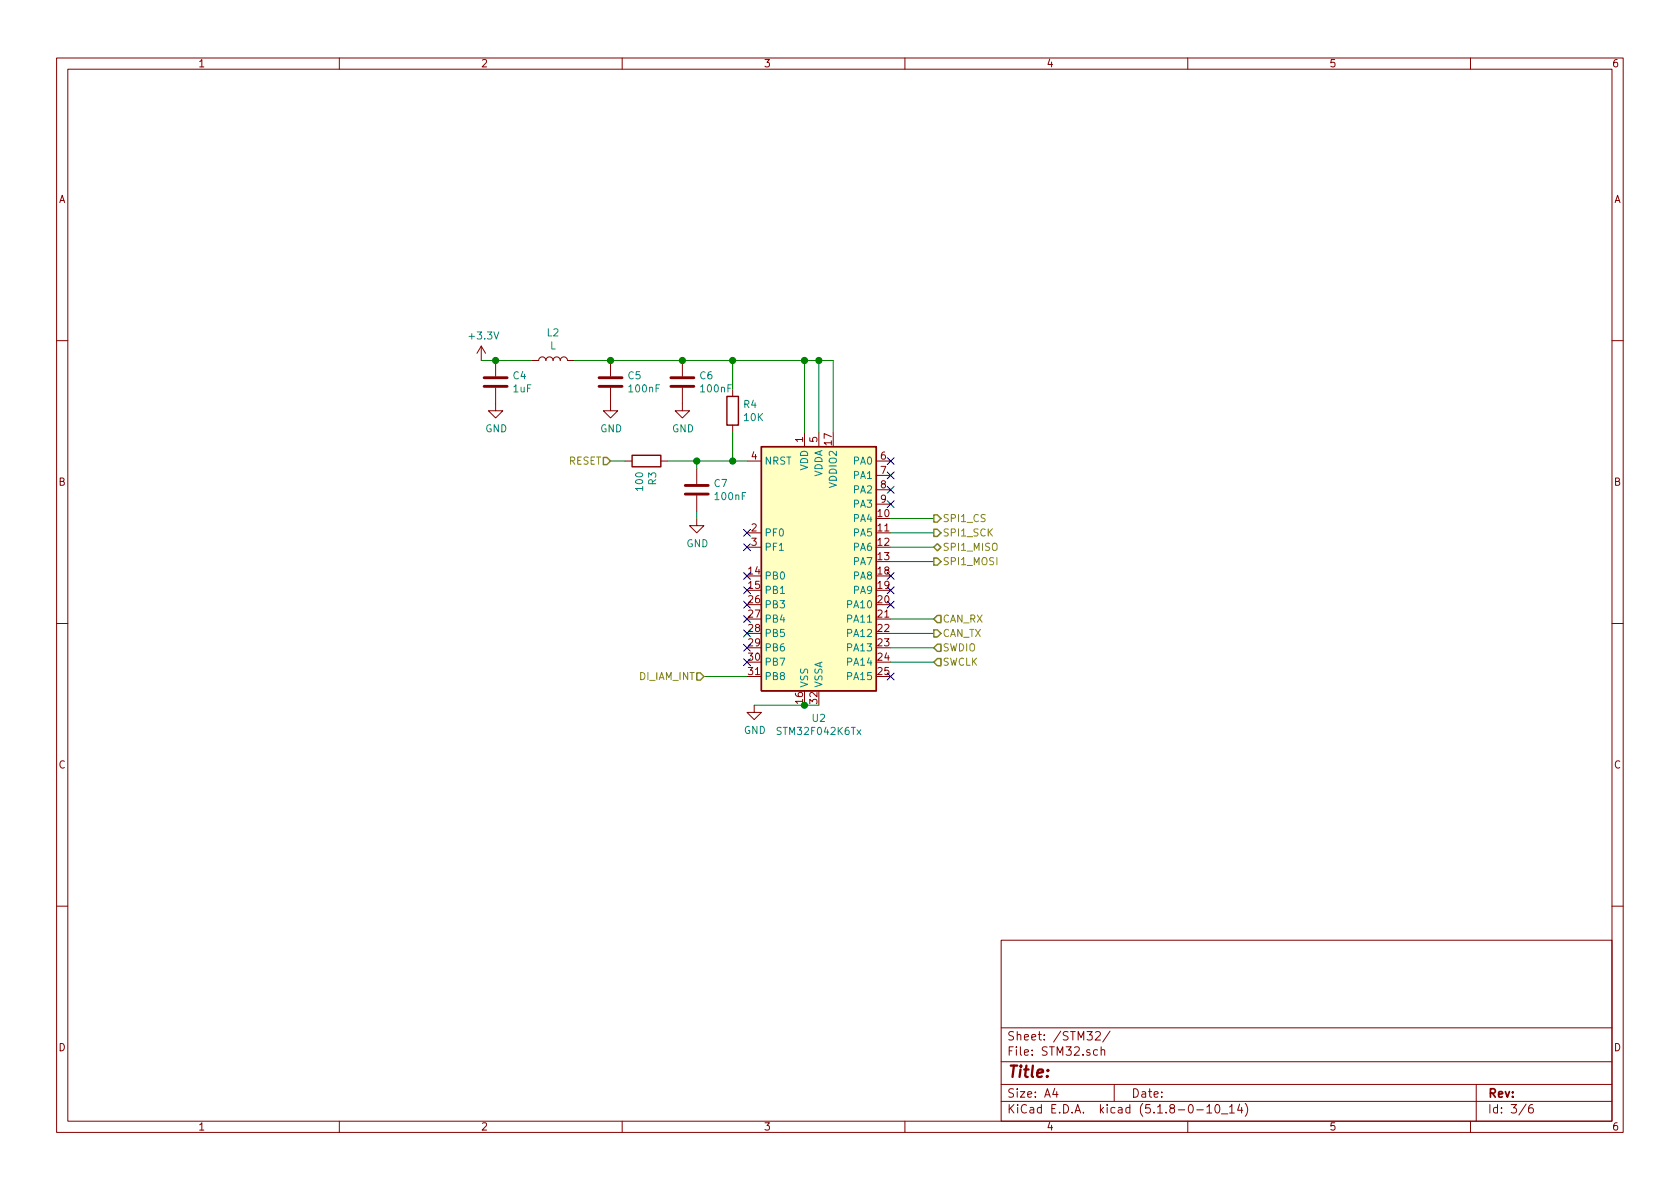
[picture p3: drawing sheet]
<svg xmlns="http://www.w3.org/2000/svg" width="297mm" height="210mm" viewBox="0 0 297 210" stroke-linecap="round" stroke-linejoin="round" font-family="sans-serif">
<g fill="none" stroke="#840000" stroke-width=".18">
<path d="M10 10.3h277v189.9h-277zM12 12.2h273v186.1h-273zM60 10.3v1.9M110 10.3v1.9M160 10.3v1.9M210 10.3v1.9M260 10.3v1.9M10 60.2h2M85.1 61.2l-.8 1.3M85.1 61.2v2.5M85.1 61.2l.8 1.3M87.6 68.6v4h1.3l-1.3 1.3-1.2-1.3h1.2"/>
<path d="M87.6 63.7v2.8M94 63.7h1.2a.63 .63 0 0 1 .7-.6 .63 .63 0 0 1 .6 .6 .63 .63 0 0 1 .7-.6 .63 .63 0 0 1 .6 .6 .63 .63 0 0 1 .6-.6 .63 .63 0 0 1 .7 .6 .63 .63 0 0 1 .6-.6 .63 .63 0 0 1 .6 .6h1.3M107.9 68.6v4h1.3l-1.3 1.3-1.2-1.3h1.2M107.9 63.7v2.8M120.6 68.6v4h1.3l-1.3 1.3-1.2-1.3h1.2M120.6 63.7v2.8M129.5 68.8v1.3M129.5 75.2v1.2M142.2 76.4v2.6M144.8 76.4v2.6M285 60.2h2M110.5 81.5h1.3"/>
<path d="M116.8 81.5h1.3M123.2 91.7v1.3h1.3l-1.3 1.2-1.3-1.2h1.3M123.2 82.8v2.8M123.2 87.6v2.8M132.1 94.2h2.5M132.1 96.8h2.5M132.1 81.5h2.5M154.9 81.5h2.6M154.9 84.1h2.6M154.9 86.6h2.6M154.9 89.1h2.6M10 110.3h2"/>
<path d="M285 110.3h2M133.3 124.7v1.3h1.3l-1.3 1.2-1.2-1.2h1.2M10 160.2h2M177 166.3h108v32h-108zM285 160.2h2M60 198.3v1.9M110 198.3v1.9M160 198.3v1.9M177 194.8h108M177 191.8h108M177 187.8h108M177 181.8h108"/>
<path d="M186.5 192.5l-.4 1h1M186.8 193v1M193.7 182.6l.2-.2h.4l.2 .2 .1 .2-1 1.1h1M194.1 185.7l-.5-.1-.3 .3 .2 .6h.6M194.7 185.7l.2-.1 .4 .1v.9M194.7 185.1v1.5M196.3 182.3l-1.3 2M197 191.8v3M210 198.3v1.9M211.6 196.3h1.2M213.4 195.8l.4-.5v1.5M213.4 196.8h.8"/>
<path d="M215 195.4l.3-.1a.94 .94 0 0 1 0 1.5 .8 .8 0 0 1-.6-.6 .8 .8 0 0 1 .3-.8zM216 197h1.1M217.4 195.8l.4-.5v1.5M217.4 196.8h.8M219.2 195.2l-.4 1.1h.9M219.5 195.8v1M220.2 195.1a1.71 1.71 0 0 1 0 2.3M260 198.3v1.9M261 191.8v6.5M269.8 195.2l-1.2 2M271 195.3a.62 .62 0 0 0-.7 .7v.7l.3 .1 .4-.1 .1-.5-.1-.2-.4-.1-.3 .3"/>
</g>
<path d="M134.6 79h20.3v43.2h-20.3z" fill="#ffffc2" stroke="#ffffc2" stroke-width=".18"/>
<path d="M128.5 70.1h2.1v5.1h-2.1zM134.6 79h20.3v43.2h-20.3zM111.8 80.5h5v2h-5z" fill="none" stroke="#840000" stroke-width=".25"/>
<path d="M85.6 68.3h4.1M85.6 66.8h4.1M105.9 68.3h4.1M105.9 66.8h4.1M118.6 68.3h4.1M118.6 66.8h4.1M121.2 87.4h4M121.2 85.8h4" fill="none" stroke="#840000" stroke-width=".51"/>
<g fill="none" stroke="#008400" stroke-width=".18">
<path d="M85.1 63.7h8.9M101.6 63.7h45.7v12.7M129.5 63.7v5.1M129.5 76.4v5.1M142.2 63.7v12.7M144.8 63.7v12.7M107.9 81.5h2.6M118.1 81.5h14M123.2 81.5v1.3M123.2 90.4v1.3M157.5 99.3h7.6M157.5 91.7h7.6"/>
<path d="M157.5 94.2h7.6M157.5 96.8h7.6M124.5 119.6h7.6M157.5 109.5h7.6M157.5 117.1h7.6M157.5 114.5h7.6M157.5 112h7.6M133.3 124.7h11.5"/>
</g>
<path d="M106.7 80.9h.6l.6 .6-.6 .7h-.6zM165.1 91.1h.6l.7 .6-.7 .6h-.6zM165.1 93.6h.6l.7 .6-.7 .7h-.6zM165.1 96.8l.6-.7 .7 .7-.7 .6zM165.1 98.7h.6l.7 .6-.7 .6h-.6zM123.2 119h.6l.7 .6-.7 .7h-.6zM165.1 111.4h.6l.7 .6-.7 .6h-.6zM165.7 113.9h.7v1.3h-.7l-.6-.7zM165.7 116.5h.7v1.2h-.7l-.6-.6zM165.7 108.8h.7v1.3h-.7l-.6-.6z" fill="none" stroke="#848400" stroke-width=".25"/>
<g fill="#008400" stroke="#008400" stroke-width=".25">
<circle cx="144.8" cy="63.7" r=".51"/>
<circle cx="142.2" cy="63.7" r=".51"/>
<circle cx="108" cy="63.7" r=".51"/>
<circle cx="142.2" cy="124.7" r=".51"/>
<circle cx="129.5" cy="81.5" r=".51"/>
<circle cx="129.5" cy="63.7" r=".51"/>
<circle cx="123.2" cy="81.5" r=".51"/>
<circle cx="87.6" cy="63.7" r=".51"/>
<circle cx="120.7" cy="63.7" r=".51"/>
</g>
<g fill="none" stroke="#000084" stroke-width=".18">
<path d="M131.5 96.2l1.2 1.2M131.5 93.6l1.2 1.2M132.7 96.2l-1.2 1.2M132.7 93.6l-1.2 1.2M156.9 80.9l1.2 1.2M156.9 83.5l1.2 1.2M156.9 86l1.2 1.2M156.9 88.5l1.2 1.3M158.1 86l-1.2 1.2M158.1 83.5l-1.2 1.2M158.1 80.9l-1.2 1.2M158.1 88.5l-1.2 1.3"/>
<path d="M131.5 116.5l1.2 1.2M131.5 113.9l1.2 1.3M131.5 111.4l1.2 1.2M131.5 108.9l1.2 1.2M131.5 106.3l1.2 1.2M131.5 103.8l1.2 1.2M131.5 101.2l1.2 1.3M132.7 116.5l-1.2 1.2M132.7 113.9l-1.2 1.3M132.7 111.4l-1.2 1.2M132.7 108.9l-1.2 1.2M132.7 106.3l-1.2 1.2"/>
<path d="M132.7 103.8l-1.2 1.2M132.7 101.2l-1.2 1.3M156.9 101.2l1.2 1.3M156.9 103.8l1.2 1.2M156.9 106.3l1.2 1.2M156.9 119l1.2 1.2M158.1 101.2l-1.2 1.3M158.1 103.8l-1.2 1.2M158.1 106.3l-1.2 1.2M158.1 119l-1.2 1.2"/>
</g>
<text font-size="2.8" fill="#840000" x="178" y="190.5">Title:</text>
<g font-size="2.1" fill="#840000">
<text x="178" y="184">Sheet: /STM32/</text>
<text x="178" y="186.7">File: STM32.sch</text>
<text x="178" y="196.9">KiCad E.D.A. kicad (5.1.8-0-10_14)</text>
<text x="178" y="194.1">Size: A4</text>
<text x="200" y="194.1">Date:</text>
<text x="263" y="194.1">Rev:</text>
<text x="263" y="196.9">Id: 3/6</text>
</g>
<g font-size="1.8" fill="#840000">
<text x="35" y="11.9">1</text>
<text x="85" y="11.9">2</text>
<text x="135" y="11.9">3</text>
<text x="185" y="11.9">4</text>
<text x="235" y="11.9">5</text>
<text x="285" y="11.9">6</text>
<text x="10.4" y="35.9">A</text>
<text x="285.4" y="35.9">A</text>
<text x="132.9" y="81.3">4</text>
<text x="142" y="78.2" transform="rotate(-90 142 78.2)">1</text>
<text x="144.5" y="78.2" transform="rotate(-90 144.5 78.2)">5</text>
<text x="147.1" y="78.7" transform="rotate(-90 147.1 78.7)">17</text>
<text x="155.7" y="81.3">6</text>
<text x="155.7" y="83.8">7</text>
<text x="10.4" y="85.9">B</text>
<text x="155.7" y="86.4">8</text>
<text x="155.7" y="88.9">9</text>
<text x="285.4" y="85.9">B</text>
<text x="132.9" y="94">2</text>
<text x="155.2" y="91.4">10</text>
<text x="155.2" y="94">11</text>
<text x="132.4" y="101.6">14</text>
<text x="132.9" y="96.5">3</text>
<text x="155.2" y="96.5">12</text>
<text x="155.2" y="99.1">13</text>
<text x="155.2" y="101.6">18</text>
<text x="132.4" y="104.1">15</text>
<text x="132.4" y="106.7">26</text>
<text x="155.2" y="104.1">19</text>
<text x="155.2" y="106.7">20</text>
<text x="132.4" y="109.2">27</text>
<text x="132.4" y="111.8">28</text>
<text x="155.2" y="109.2">21</text>
<text x="155.2" y="111.8">22</text>
<text x="132.4" y="114.3">29</text>
<text x="132.4" y="116.8">30</text>
<text x="132.4" y="119.4">31</text>
<text x="155.2" y="114.3">23</text>
<text x="155.2" y="116.8">24</text>
<text x="155.2" y="119.4">25</text>
<text x="142" y="124.4" transform="rotate(-90 142 124.4)">16</text>
<text x="144.5" y="124.4" transform="rotate(-90 144.5 124.4)">32</text>
<text x="10.4" y="135.9">C</text>
<text x="285.4" y="135.9">C</text>
<text x="10.4" y="185.9">D</text>
<text x="285.4" y="185.9">D</text>
<text x="35" y="199.9">1</text>
<text x="85" y="199.9">2</text>
<text x="135" y="199.9">3</text>
<text x="185" y="199.9">4</text>
<text x="235" y="199.9">5</text>
<text x="285" y="199.9">6</text>
</g>
<g font-size="1.8" fill="#008484">
<text x="96.8" y="59.5">L2</text>
<text x="83.1" y="60">+3.3V</text>
<text x="97.3" y="61.8">L</text>
<text x="90.8" y="67.1">C4</text>
<text x="90.8" y="69.4">1uF</text>
<text x="111.1" y="67.1">C5</text>
<text x="111.3" y="69.4">100nF</text>
<text x="123.8" y="67.1">C6</text>
<text x="124" y="69.4">100nF</text>
<text x="85.8" y="76.4">GND</text>
<text x="106.1" y="76.4">GND</text>
<text x="118.8" y="76.4">GND</text>
<text x="131.5" y="72.2">R4</text>
<text x="131.6" y="74.5">10K</text>
<text x="135.1" y="82.2">NRST</text>
<text x="142.9" y="83.2" transform="rotate(-90 142.9 83.2)">VDD</text>
<text x="151" y="82.2">PA0</text>
<text x="113.7" y="86.7" transform="rotate(-90 113.7 86.7)">100</text>
<text x="116" y="85.7" transform="rotate(-90 116 85.7)">R3</text>
<text x="126.3" y="86.1">C7</text>
<text x="126.6" y="88.4">100nF</text>
<text x="145.4" y="84.5" transform="rotate(-90 145.4 84.5)">VDDA</text>
<text x="148" y="86.1" transform="rotate(-90 148 86.1)">VDDIO2</text>
<text x="151" y="84.7">PA1</text>
<text x="151" y="87.2">PA2</text>
<text x="151" y="89.8">PA3</text>
<text x="135.1" y="94.9">PF0</text>
<text x="151" y="92.3">PA4</text>
<text x="151" y="94.9">PA5</text>
<text x="121.4" y="96.8">GND</text>
<text x="135.1" y="97.4">PF1</text>
<text x="151" y="97.4">PA6</text>
<text x="151" y="99.9">PA7</text>
<text x="135.1" y="102.5">PB0</text>
<text x="135.1" y="105">PB1</text>
<text x="135.1" y="107.6">PB3</text>
<text x="150" y="107.6">PA10</text>
<text x="151" y="102.5">PA8</text>
<text x="151" y="105">PA9</text>
<text x="135.1" y="110.1">PB4</text>
<text x="135.1" y="112.6">PB5</text>
<text x="150" y="110.1">PA11</text>
<text x="150" y="112.6">PA12</text>
<text x="135.1" y="115.2">PB6</text>
<text x="135.1" y="117.7">PB7</text>
<text x="150" y="115.2">PA13</text>
<text x="150" y="117.7">PA14</text>
<text x="135.1" y="120.3">PB8</text>
<text x="142.9" y="121.7" transform="rotate(-90 142.9 121.7)">VSS</text>
<text x="145.4" y="121.7" transform="rotate(-90 145.4 121.7)">VSSA</text>
<text x="150" y="120.3">PA15</text>
<text x="131.5" y="129.8">GND</text>
<text x="137.8" y="130">STM32F042K6Tx</text>
<text x="143.7" y="127.7">U2</text>
</g>
<g font-size="1.8" fill="#848400">
<text x="100.5" y="82.2">RESET</text>
<text x="166.6" y="92.3">SPI1_CS</text>
<text x="166.6" y="94.9">SPI1_SCK</text>
<text x="166.6" y="97.4">SPI1_MISO</text>
<text x="166.6" y="99.9">SPI1_MOSI</text>
<text x="166.6" y="110.1">CAN_RX</text>
<text x="166.6" y="112.6">CAN_TX</text>
<text x="166.6" y="115.2">SWDIO</text>
<text x="166.6" y="117.7">SWCLK</text>
<text x="113.1" y="120.3">DI_IAM_INT</text>
</g>
</svg>
